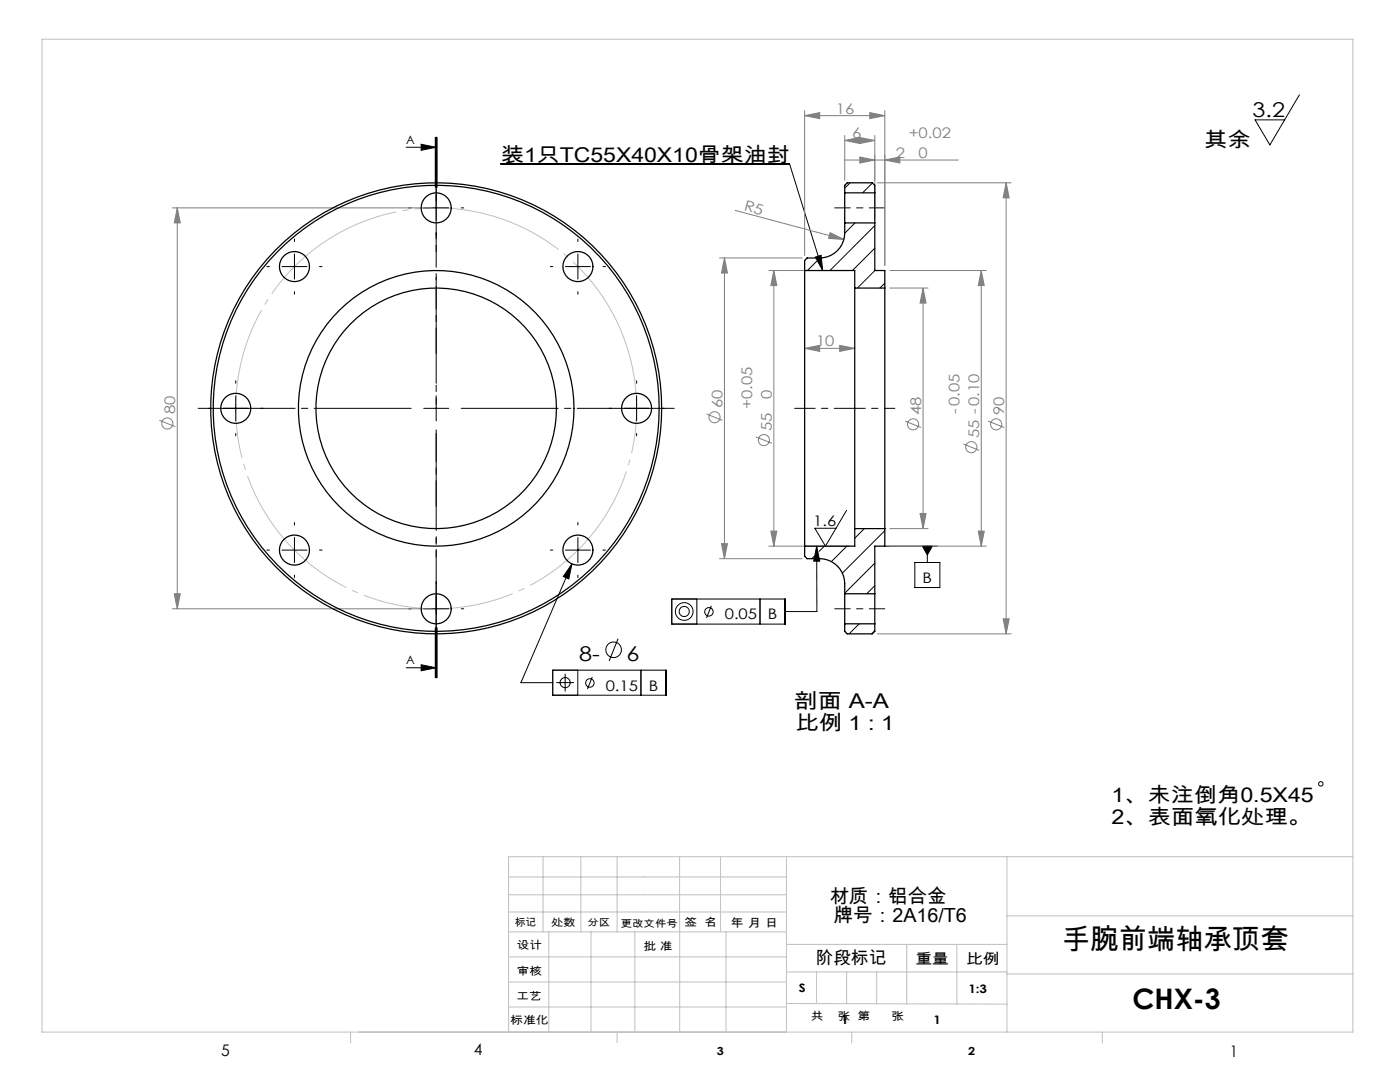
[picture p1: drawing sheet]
<svg xmlns="http://www.w3.org/2000/svg" width="279mm" height="216mm" viewBox="0 0 279 216" stroke-linecap="round" stroke-linejoin="round" font-family="sans-serif">
<g fill="none" stroke="#808080" stroke-width=".2">
<path d="M160.6 23.1l3-.6v1.2zM160.6 22.1v28.9M160.6 23.1h16M168.6 28l3-.6v1.2zM168.6 27v9M168.6 28h6M168.6 31.9h22.7M171.6 27.4l3 .6-3 .6zM171.6 31.3l3 .6-3 .6zM173.6 22.5l3 .6-3 .6zM174.6 27v16.5M175.1 36.5h26.7"/>
<path d="M176.6 22.1v30.9M176.6 31.9l3-.6v1.2zM200.8 36.5l.6 3h-1.2zM200.8 36.5v90M34.4 41.5h51.6M35.4 41.5l.6 3h-1.2zM35.4 41.5v80M143.6 51.5h16.5M144.6 51.5v60M144.6 51.5l.6 3h-1.2zM146.7 42l21.7 5.8M153.4 54h16.2"/>
<path d="M154.4 54v55M154.4 54l.6 3h-1.2zM165.7 46.4l2.7 1.4-3-.2zM177.6 57.5h7.6M177.6 54h19.2M184.2 57.5l.6 3h-1.2zM184.2 57.5v48M195.8 54l.6 3h-1.2zM195.8 54v55M160.6 69.5l3-.6v1.2zM160.6 69.5h10M167.6 68.9l3 .6-3 .6z"/>
<path d="M31.8 83.9l3.2 1.2M141 82.6l3.2 1.3M150.9 87.2l3.1 1.2M180.6 84l3.2 1.3M192.3 88.6l3.1 1.3M197.2 84l3.2 1.3M34.8 118.5h1.2l-.6 3zM143.6 111.5h16.5M144 108.5h1.2l-.6 3zM153.4 109h16.2M153.8 106h1.2l-.6 3zM177.6 105.5h7.6"/>
<path d="M177.6 109h19.2M183.6 102.5h1.2l-.6 3zM195.2 106h1.2l-.6 3zM34.4 121.5h51.6M175.1 126.5h26.7M200.2 123.5h1.2l-.6 3z"/>
<circle cx="33.4" cy="84.5" r="1.11"/>
<circle cx="142.6" cy="83.3" r="1.11"/>
<circle cx="152.5" cy="87.8" r="1.11"/>
<circle cx="182.2" cy="84.7" r="1.11"/>
<circle cx="193.8" cy="89.2" r="1.11"/>
<circle cx="198.8" cy="84.7" r="1.11"/>
</g>
<g fill="none" stroke="#000" stroke-width=".2">
<path d="M259.3 18.9l-5.9 10-2.9-5h5.9M81 29.4h6M84 28.8l3 .6-3 .6zM86.9 27.4v10M87 27.4v10M87 39v5M87.2 27.4v10M99.9 32.7h57.7l6.6 21.3M56.3 53.2h5M58.8 50.7v5M84.5 41.5h5.1M112.8 53.2h5"/>
<path d="M115.3 50.7v5M162.7 51.3l1.2-.4 .3 3.1zM47 79v5M87 79v5M127 79v5M44.6 81.5h4.9M84.5 81.5h5.1M124.5 81.5h5M56.3 109.8h5M58.8 107.3v5M87 119v5M112.8 109.8h5"/>
<path d="M114.1 112.5l-.6 3-1.1-.5zM114.1 112.5l-10.1 23.7h6.3M115.3 107.3v5M134.1 119.5h22.6v5h-22.6zM139.1 119.5v5M151.7 119.5v5M163 109l.6 3h-1.2zM163 109v13h-6.3M168.9 101.8l-4.2 7.2-2.1-3.6h4.2M176.6 109h10.5M182.6 112.2h5v5h-5zM184.1 109h2l-1 1.7z"/>
<path d="M185.1 109v3.2M81 133.2h6M84 132.6l3 .6-3 .6zM84.5 121.5h5.1M86.9 125.2v10M87 125.2v10M87.2 125.2v10zM110.3 133.7h22.6v5h-22.6zM111 136.2h3.6M112.8 134.4v3.6M115.3 133.7v5M118.2 135.1l-1 2.4"/>
<path d="M123.3 127.4l-1.7 4.5M127.9 133.7v5M142 120.9l-1 2.4"/>
<circle cx="112.8" cy="136.2" r="1.01"/>
<circle cx="117.7" cy="136.3" r=".85"/>
<circle cx="122.5" cy="129.7" r="1.56"/>
<circle cx="136.6" cy="122" r="1.01"/>
<circle cx="136.6" cy="122" r="1.76"/>
<circle cx="141.5" cy="122.1" r=".85"/>
<circle cx="263.6" cy="156.4" r=".44"/>
</g>
<path d="M125.3 69.8a40 40 0 0 0-67-16.1 40 40 0 0 0 18.4 66.4 40 40 0 0 0 49.2-48.3l-.6-2" fill="none" stroke="#c0c0c0" stroke-width=".2" stroke-dasharray="30.5 1.3 1.3 1.3" stroke-dashoffset="9.6" stroke-linecap="butt"/>
<path d="M87 76.5v-42.5M82 81.5h-42.4M87 86.5v42.5M92 81.5h42.5" fill="none" stroke="#000" stroke-width=".2" stroke-dasharray="30.5 1.3 1.3 1.3" stroke-dashoffset="11.1"/>
<g fill="none" stroke="#000" stroke-width=".2" stroke-dasharray="30.5 1.3 1.3 1.3">
<path d="M87 36.5v-.5M53.8 53.2h-.5M58.8 48.2v-.5M58.8 58.2v.5M63.8 53.2h.5M82 41.5h-.5M87 46.5v.5M92 41.5h.5M110.3 53.2h-.5M115.3 48.2v-.5M115.3 58.2v.5M120.3 53.2h.5"/>
<path d="M47 76.5v-.5M127 76.5v-.5M42 81.5h-.5M47 86.5v.5M52 81.5h.5M122 81.5h-.5M127 86.5v.5M132 81.5h.5M53.8 109.8h-.5M58.8 104.8v-.5M58.8 114.8v.5M63.8 109.8h.5"/>
<path d="M87 116.5v-.5M110.3 109.8h-.5M115.3 104.8v-.5M115.3 114.8v.5M120.3 109.8h.5M82 121.5h-.5M87 126.5v.5M92 121.5h.5"/>
</g>
<path d="M170.6 81.5h8" fill="none" stroke="#000" stroke-width=".2" stroke-dasharray="30.5 1.3 1.3 1.3" stroke-dashoffset="28.4"/>
<path d="M176.6 41.5h-10M176.6 121.5h-10" fill="none" stroke="#000" stroke-width=".2" stroke-dasharray="30.5 1.3 1.3 1.3" stroke-dashoffset="27.4"/>
<path d="M170.6 81.5h-12" fill="none" stroke="#000" stroke-width=".2" stroke-dasharray="30.5 1.3 1.3 1.3" stroke-dashoffset="26.4"/>
<path d="M87 27.4v107.8" fill="none" stroke="#000" stroke-width=".2" stroke-dasharray="6.3 1.3 1.3 1.3 5.1" stroke-dashoffset="2.6"/>
<g fill="none" stroke="#c0c0c0" stroke-width=".2">
<path d="M8.4 7.8h261.6v198.1h-261.6zM101.5 178.5h55.5M101.5 175h55.5M108.4 170.9v15M115.9 170.9v15M123.2 170.9v15M135.6 170.9v15M143.8 170.9v15M157 170.9v35M201 170.9v35M270 170.9h-168.5v35M101.5 195.9h55.5"/>
<path d="M101.5 190.9h55.5M101.5 185.9h55.5M101.5 182h55.5M109.5 185.9v20M118 185.9v20M126.7 185.9v20M135.7 185.9v20M144.9 185.9v20M157 188.4h44M157 193.9h44M163 193.9v6.4M169 193.9v6.4"/>
<path d="M175 193.9v6.4M181 188.4v11.9M191 188.4v11.9M201 194.3h69M201 182.7h69M70 205.9v2.2M101.5 200.9h55.5M123.2 205.9v2.2M157 200.2l44 .2M170 205.9v2.2M220 205.9v2.2"/>
</g>
<g fill="#000">
<path d="M162.7 51.3l1.2-.4 .3 3.1z"/>
<path d="M84 28.8l3 .6-3 .6zM84 132.6l3 .6-3 .6z"/>
<path d="M114.1 112.5l-.6 3-1.1-.5zM163 109l.6 3h-1.2zM184.1 109l1 1.7 1-1.7z"/>
</g>
<g fill="#808080">
<path d="M165.7 46.4l2.7 1.4-3-.2z"/>
<path d="M34.8 118.5h1.2l-.6 3zM35.4 41.5l.6 3h-1.2z"/>
<path d="M176.6 31.9l3-.6v1.2zM171.6 31.3l3 .6-3 .6zM167.6 68.9l3 .6-3 .6zM160.6 69.5l3-.6v1.2z"/>
<path d="M168.6 28l3-.6v1.2zM171.6 27.4l3 .6-3 .6z"/>
<path d="M184.2 57.5l.6 3h-1.2zM183.6 102.5h1.2l-.6 3z"/>
<path d="M144.6 51.5l.6 3h-1.2zM144 108.5h1.2l-.6 3z"/>
<path d="M195.2 106h1.2l-.6 3zM195.8 54l.6 3h-1.2zM153.8 106h1.2l-.6 3zM154.4 54l.6 3h-1.2z"/>
<path d="M200.8 36.5l.6 3h-1.2zM200.2 123.5h1.2l-.6 3z"/>
<path d="M160.6 23.1l3-.6v1.2zM173.6 22.5l3 .6-3 .6z"/>
</g>
<g fill="none" stroke="#000" stroke-width=".25">
<path d="M168.6 38.5v6M168.6 38.5v-1.5l.5-.5h5l.5 .5v1.5M168.6 38.5h6M174.6 38.5v6M160.6 54v55M160.6 54h10v3.5M168.6 44.5a6.9 6.9 0 0 1-1 4.9 5 5 0 0 1-4 2.1h-2.5l-.5 .5v2M168.6 44.5h6M170.6 57.5v48M170.6 57.5h6M174.6 44.5v9.5h2v3.5M176.6 57.5v48"/>
<path d="M160.6 109v2l.5 .5a7.6 7.6 0 0 1 5.4 .9 5 5 0 0 1 2.1 4.1v2M168.6 118.5v6M168.6 118.5h6M170.6 105.5v3.5h-10M170.6 105.5h6M174.6 118.5v6M176.6 105.5v3.5h-2v9.5M168.6 124.5v1.5l.5 .5h5l.5-.5v-1.5M168.6 124.5h6"/>
<circle cx="58.8" cy="53.2" r="3"/>
<circle cx="87" cy="41.5" r="3"/>
<circle cx="115.3" cy="53.2" r="3"/>
<circle cx="47" cy="81.5" r="3"/>
<circle cx="87" cy="81.5" r="44.5"/>
<circle cx="87" cy="81.5" r="45"/>
<circle cx="87" cy="81.5" r="27.5"/>
<circle cx="87" cy="81.5" r="24"/>
<circle cx="127" cy="81.5" r="3"/>
<circle cx="58.8" cy="109.8" r="3"/>
<circle cx="115.3" cy="109.8" r="3"/>
<circle cx="87" cy="121.5" r="3"/>
</g>
<g fill="none" stroke="#000" stroke-width=".2">
<path d="M169.7 36.5l-1.1 1.1M174.1 36.5l-1.9 2M163 52.1l-1.9 1.9M170.6 44.5l-1.9 1.9M174.6 45l-9 9M174.6 49.5l-4.5 4.5M174.6 54l-3.5 3.5M176.6 56.5l-1 1M162.5 111l-.5 .5M164.5 109l-1 1M169 109l-3.1 3.1M172.5 105.5l-1.9 1.9"/>
<path d="M174.6 112.4l-6 6M174.6 116.9l-1.6 1.6M176.6 105.9l-8.5 8.5M171.5 124.5l-2 2M174.6 125.9l-.6 .6"/>
</g>
<g font-size="5.6">
<text x="212" y="189.3">手腕前端轴承顶套</text>
<text x="226" y="201.3">CHX-3</text>
</g>
<g font-size="4.1">
<text x="250" y="23.3">3.2</text>
<text x="240.3" y="29.4">其余</text>
<text x="100" y="32.4">装1只TC55X40X10骨架油封</text>
<text x="115.6" y="131.9">8-</text>
<text x="125" y="131.9">6</text>
<text x="158.4" y="141.2">剖面 A-A</text>
<text x="158.7" y="145.7">比例 1 : 1</text>
<text x="221.8" y="159.9">1、未注倒角0.5X45</text>
<text x="221.8" y="164.5">2、表面氧化处理。</text>
</g>
<g font-size="3.9">
<text x="165.6" y="180.1">材质：铝合金</text>
<text x="166.3" y="184">牌号：2A16/T6</text>
</g>
<text font-size="3.5" x="162.8" y="192.3">阶段标记</text>
<g font-size="3.2">
<text x="44.2" y="210.6">5</text>
<text x="94.6" y="210.6">4</text>
<text x="245.4" y="210.9">1</text>
</g>
<g font-size="2.9" fill="#808080">
<text x="166.8" y="22.7">16</text>
<text x="170.1" y="27.6">6</text>
<text x="181.4" y="27.6">+0.02</text>
<text x="178.8" y="31.5">2</text>
<text x="183.3" y="31.5">0</text>
<text x="148.4" y="42" transform="rotate(15 148.4 42)">R5</text>
<text x="162.9" y="69.1">10</text>
<text x="35" y="82.7" transform="rotate(-90 35 82.7)">80</text>
<text x="144.2" y="81.4" transform="rotate(-90 144.2 81.4)">60</text>
<text x="150.1" y="81.6" transform="rotate(-90 150.1 81.6)">+0.05</text>
<text x="154" y="79.7" transform="rotate(-90 154 79.7)">0</text>
<text x="183.8" y="82.9" transform="rotate(-90 183.8 82.9)">48</text>
<text x="191.5" y="82.5" transform="rotate(-90 191.5 82.5)">-0.05</text>
<text x="200.4" y="82.9" transform="rotate(-90 200.4 82.9)">90</text>
<text x="154" y="86" transform="rotate(-90 154 86)">55</text>
<text x="195.4" y="87.4" transform="rotate(-90 195.4 87.4)">55 -0.10</text>
</g>
<g font-size="2.9">
<text x="162.3" y="105">1.6</text>
<text x="184.1" y="116.3">B</text>
<text x="144.6" y="123.6">0.05</text>
<text x="153.2" y="123.6">B</text>
<text x="120.9" y="137.8">0.15</text>
<text x="129.5" y="137.8">B</text>
<text x="182.7" y="192.3">重量</text>
<text x="192.8" y="192.4">比例</text>
</g>
<g font-size="2.3">
<text x="81" y="28.6">A</text>
<text x="81" y="132.5">A</text>
<text x="145.8" y="185">年 月 日</text>
<text x="159.4" y="198">S</text>
<text x="193.3" y="198.2">1:3</text>
<text x="167.9" y="204.4">1</text>
<text x="186.3" y="204.4">1</text>
</g>
<g font-size="2.2">
<text x="136.6" y="184.8">签 名</text>
<text x="103.1" y="189.5">设计</text>
<text x="128.4" y="189.5">批 准</text>
<text x="103.1" y="194.5">审核</text>
<text x="103" y="199.6">工艺</text>
<text x="161.8" y="203.5">共</text>
<text x="167.2" y="203.5">张 第</text>
<text x="177.9" y="203.5">张</text>
<text x="101.8" y="204.4">标准化</text>
<text x="143.1" y="210.5">3</text>
<text x="193.2" y="210.5">2</text>
</g>
<g font-size="2.1">
<text x="102.8" y="184.7">标记</text>
<text x="110" y="184.8">处数</text>
</g>
<g font-size="2">
<text x="117.3" y="184.8">分区</text>
<text x="123.9" y="184.9">更改文件号</text>
</g>
</svg>
